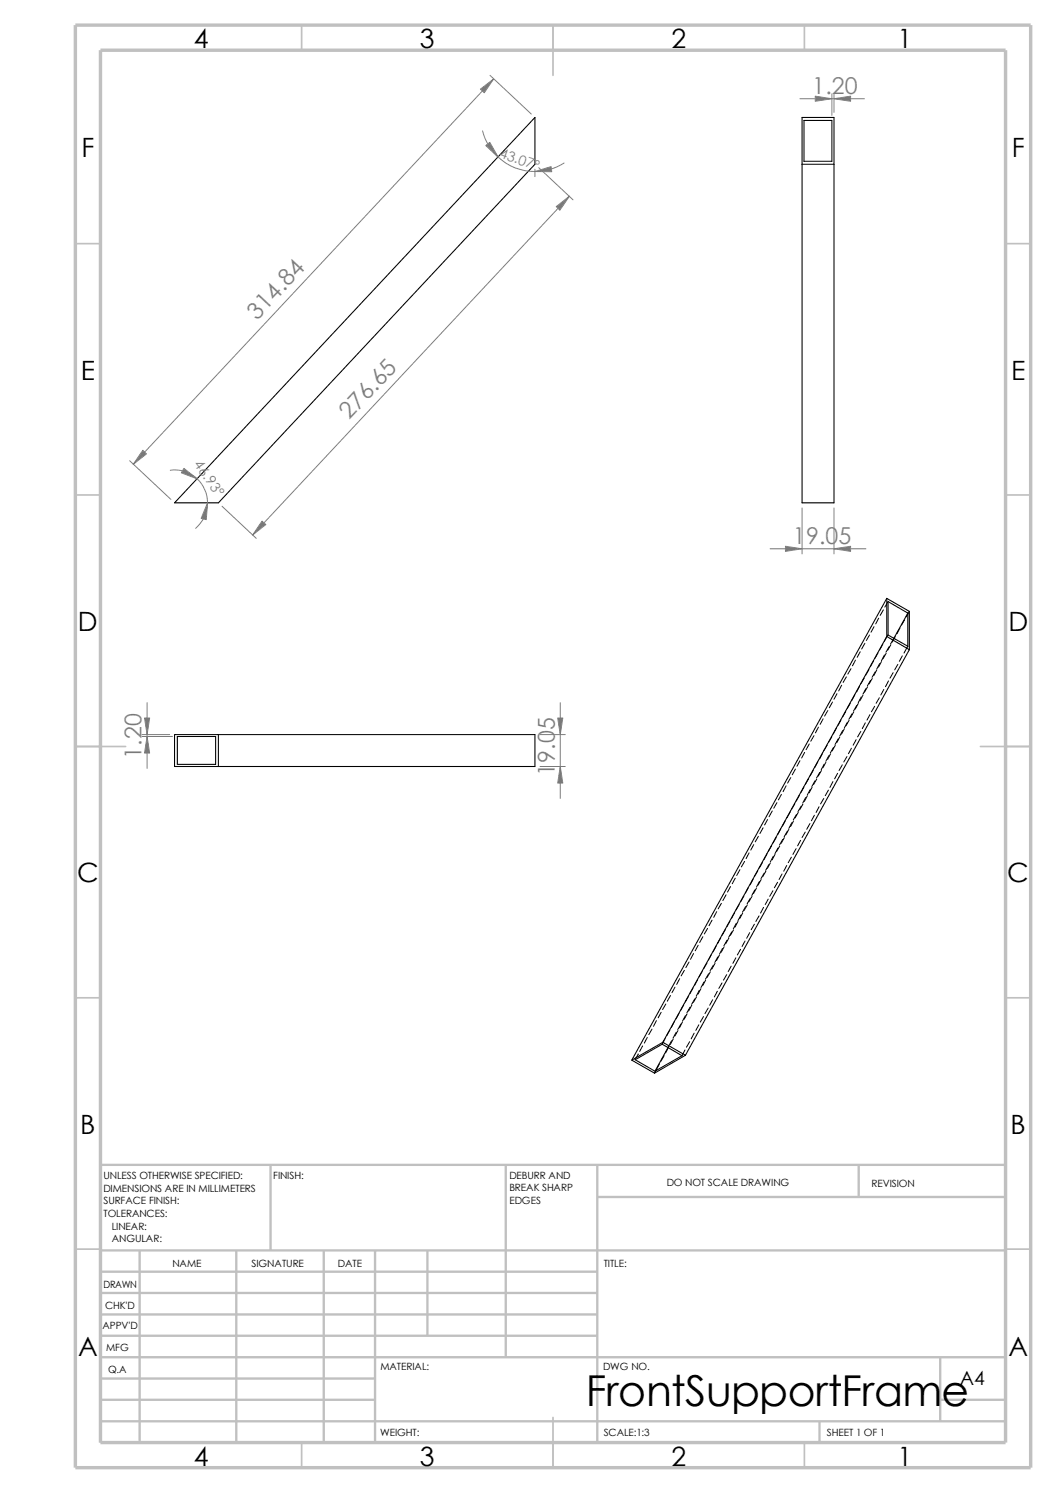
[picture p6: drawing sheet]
<svg xmlns="http://www.w3.org/2000/svg" width="210mm" height="297mm" viewBox="0 0 210 297" stroke-linecap="round" stroke-linejoin="round" font-family="sans-serif">
<g fill="none" stroke="#c0c0c0" stroke-width=".34">
<path d="M60 5v5M110 5v10M160 5v5M15 48.5h5M200 48.5h5M15 98.5h5M200 98.5h5M15 148.5h10M195 148.5h10M15 198.5h5M200 198.5h5M15 248.5h5"/>
<path d="M200 248.5h5M60 287v5M110 282v10M160 287v5"/>
</g>
<g fill="none" stroke="#c0c0c0" stroke-width=".47">
<path d="M53.8 231.7v17.1M100.6 231.7v38.3M118.8 231.7v55.3M118.8 238.1h81.2M170.8 231.7v6.4M200 231.7h-180v55.3M20 248.8h180M20 257.2h98.8M20 253h98.8M27.8 248.8v38.2M47 248.8v38.2M64.4 248.8v38.2"/>
<path d="M74.6 248.8v38.2M85 248.8v16.9M20 265.7h98.8M20 261.5h98.8M20 278.5h54.6M20 274.2h54.6M20 270h180M187 278.5h13M187 270v12.7M20 282.7h180M163 282.7v4.3"/>
</g>
<path d="M15 5h190v287h-190zM20 10h180v277h-180z" fill="none" stroke="#c0c0c0" stroke-width=".68" stroke-linecap="butt"/>
<g fill="none" stroke="#000" stroke-width=".21">
<path d="M106.4 23.4v9.3l-63 67.3h-8.7zM159.5 23.4h6.4v76.6h-6.4zM159.5 32.7h6.4M159.9 24h5.5v8.1h-5.5zM176.4 119v7.6M176.4 119l-50.8 91.9M176.4 119l4.4 2.6v7.6M176.6 119.7l4 2.3v6.6l-4-2.3zM176.4 126.6l-44.6 80.7M176.4 126.6l4.4 2.6M180.6 122l-2.8 5M180.8 129.2l-44.5 80.7"/>
<path d="M34.7 146.1h71.7v6.4h-71.7zM35.3 146.5h7.6v5.6h-7.6zM43.4 146.1v6.4M126.3 210.8l5.4-3.1 3.9 2.3-5.3 3.1zM131.8 207.3l-6.2 3.6M131.8 207.3l4.5 2.6M132.8 208.4l-2.5 4.7M136.3 209.9l-6.1 3.6-4.6-2.6"/>
</g>
<g fill="none" stroke="#000" stroke-width=".2">
<path d="M176.6 119.7l-.6 1.1M165.6 139.7l-.7 1.1M166.5 138l-.6 1.1M167.4 136.3l-.6 1.2M168.3 134.7l-.6 1.1M169.1 139.9l-.6 1.1M169.2 133l-.6 1.1M170 138.2l-.6 1.1M170.1 131.3l-.6 1.2M170.7 140l-.6 1.1M170.9 136.5l-.6 1.2M171.1 129.7l-.6 1.1"/>
<path d="M171.3 138.6l-.6 1.2M171.6 138.3l-.6 1.1M171.9 134.9l-.7 1.1M172 128l-.6 1.1M172.2 137l-.6 1.1M172.6 136.6l-.7 1.1M172.8 133.2l-.6 1.1M172.9 126.3l-.6 1.1M173.1 135.3l-.6 1.1M173.5 135l-.7 1.1M173.7 131.5l-.6 1.1M173.8 124.7l-.6 1.1"/>
<path d="M174.1 133.6l-.7 1.1M174.4 133.3l-.6 1.1M174.6 129.9l-.6 1.1M174.8 123l-.6 1.1M174.9 138.8l-.7 1.1M175 132l-.6 1.1M175.3 131.6l-.6 1.1M175.6 128.2l-.7 1.1M175.7 121.3l-.7 1.1M175.8 137.2l-.6 1.1M175.9 130.3l-.6 1.1M176.2 130l-.6 1.1"/>
<path d="M176.6 126.3l-.7 1.3M176.7 135.5l-.6 1.1M176.8 128.7l-.6 1.1M177.2 128.3l-.7 1.1M177.6 133.8l-.6 1.1M177.8 127l-.7 1.1M178.1 126.6l-.6 1.1M178.6 132.2l-.7 1.1M179 124.9l-.6 1.2M179.5 130.5l-.6 1.1M179.9 123.3l-.6 1.1M180.6 128.6l-.8 1.3"/>
<path d="M180.8 121.6l-.6 1.1M154.5 159.7l-.6 1.1M155.4 158l-.6 1.1M156.3 156.3l-.6 1.2M157.3 154.7l-.7 1.1M158.1 159.9l-.7 1.1M158.2 153l-.6 1.1M159 158.2l-.6 1.1M159.1 151.3l-.6 1.1M159.7 160l-.7 1.1M159.9 156.5l-.6 1.1M160 149.7l-.6 1.1"/>
<path d="M160.2 158.7l-.6 1.1M160.6 158.3l-.6 1.1M160.8 154.9l-.6 1.1M161 148l-.7 1.1M161.2 157l-.6 1.1M161.5 156.6l-.6 1.1M161.8 153.2l-.7 1.1M161.9 146.3l-.7 1.1M162.1 155.3l-.6 1.2M162.4 155l-.6 1.1M162.6 151.6l-.5 1.1M162.8 144.7l-.6 1.1"/>
<path d="M163 153.7l-.6 1.1M163.4 153.3l-.7 1.1M163.6 149.9l-.6 1.1M163.7 143l-.6 1.1M163.8 158.8l-.6 1.1M163.9 152l-.6 1.1M164.3 151.6l-.6 1.1M164.5 148.2l-.6 1.1M164.6 141.4l-.6 1.1M164.8 157.2l-.7 1.1M164.8 150.3l-.5 1.1M165.2 149.9l-.6 1.2"/>
<path d="M165.4 146.6l-.6 1.1M165.7 155.5l-.6 1.1M165.8 148.7l-.7 1.1M166.1 148.3l-.6 1.1M166.3 144.9l-.6 1.1M166.6 153.8l-.6 1.1M166.7 147l-.6 1.1M167 146.6l-.6 1.1M167.3 143.2l-.6 1.1M167.5 152.1l-.6 1.2M167.6 145.3l-.6 1.1M167.9 144.9l-.6 1.1"/>
<path d="M168.2 141.6l-.6 1.1M168.4 150.5l-.6 1.1M168.5 143.7l-.6 1.1M168.9 143.3l-.7 1.1M169.3 148.8l-.6 1.1M169.5 142l-.7 1.1M169.8 141.6l-.6 1.1M170.3 147.2l-.6 1.1M170.4 140.3l-.6 1.1M171.2 145.5l-.6 1.1M172.1 143.8l-.6 1.1M173 142.2l-.6 1.1"/>
<path d="M173.9 140.5l-.6 1.1M143.5 179.7l-.7 1.1M144.4 178l-.6 1.2M145.3 176.4l-.6 1.1M146.2 174.7l-.6 1.1M147 179.9l-.6 1.1M147.2 173l-.7 1.2M148 178.2l-.7 1.2M148.1 171.4l-.7 1.1M148.8 176.6l-.5 1.1M149 169.7l-.6 1.1M149.2 178.7l-.6 1.1"/>
<path d="M149.6 178.3l-.7 1.1M149.8 174.9l-.6 1.1M149.9 168l-.6 1.1M150.1 177l-.6 1.1M150.5 176.7l-.6 1.1M150.7 173.2l-.6 1.1M150.8 166.4l-.6 1.1M151 175.3l-.5 1.1M151.4 175l-.7 1.1M151.6 171.6l-.6 1.1M151.8 164.7l-.7 1.1M152 173.7l-.7 1.1"/>
<path d="M152.3 173.3l-.6 1.1M152.5 169.9l-.6 1.1M152.7 163l-.6 1.1M152.8 178.9l-.6 1.1M152.9 172l-.6 1.1M153.2 171.7l-.6 1.1M153.5 168.2l-.7 1.1M153.6 161.3l-.6 1.2M153.7 177.2l-.6 1.1M153.8 170.3l-.6 1.1M154.1 170l-.6 1.1M154.4 166.6l-.6 1.1"/>
<path d="M154.6 175.5l-.6 1.1M154.7 168.7l-.6 1.1M155.1 168.3l-.7 1.1M155.3 164.9l-.6 1.1M155.5 173.9l-.6 1.1M155.7 167l-.7 1.1M156 166.6l-.6 1.2M156.2 163.2l-.6 1.1M156.5 172.2l-.6 1.1M156.6 165.4l-.6 1.1M156.9 165l-.6 1.1M157.1 161.5l-.6 1.2"/>
<path d="M157.4 170.5l-.6 1.1M157.5 163.7l-.6 1.1M157.8 163.3l-.6 1.1M158.3 168.8l-.6 1.2M158.4 162l-.6 1.1M158.7 161.6l-.6 1.1M159.2 167.2l-.6 1.1M159.3 160.4l-.6 1.1M160.1 165.5l-.6 1.1M161.1 163.8l-.7 1.2M162 162.2l-.6 1.1M162.9 160.5l-.6 1.1"/>
<path d="M132.4 199.7l-.6 1.1M133.3 198l-.6 1.2M134.2 196.4l-.6 1.1M135.2 194.7l-.6 1.1M136 199.9l-.7 1.1M136.1 193l-.6 1.1M136.9 198.2l-.6 1.1M137 191.4l-.6 1.1M137.6 200l-.7 1.1M137.8 196.6l-.6 1.1M137.9 189.7l-.6 1.1M138.2 198.7l-.7 1.1"/>
<path d="M138.5 198.3l-.6 1.1M138.7 194.9l-.6 1.1M138.9 188l-.6 1.1M139.1 197l-.6 1.2M139.4 196.7l-.6 1.1M139.7 193.3l-.7 1.1M139.8 186.4l-.7 1.1M140 195.4l-.6 1.1M140.3 195l-.6 1.1M140.6 191.6l-.6 1.1M140.7 184.7l-.6 1.1M140.9 193.7l-.6 1.1"/>
<path d="M141.3 193.3l-.7 1.1M141.5 189.9l-.6 1.1M141.6 183l-.6 1.1M141.7 198.9l-.6 1.1M141.9 192l-.7 1.1M142.2 191.6l-.6 1.2M142.4 188.3l-.6 1.1M142.5 181.4l-.6 1.1M142.7 197.2l-.6 1.1M142.7 190.4l-.5 1.1M143.1 190l-.6 1.1M143.3 186.6l-.6 1.1"/>
<path d="M143.6 195.5l-.6 1.1M143.7 188.7l-.6 1.1M144 188.3l-.6 1.1M144.3 184.9l-.7 1.1M144.5 193.9l-.6 1.1M144.6 187l-.6 1.1M144.9 186.6l-.6 1.1M145.2 183.3l-.6 1.1M145.4 192.2l-.6 1.1M145.5 185.4l-.6 1.1M145.9 185l-.7 1.1M146.1 181.6l-.6 1.1"/>
<path d="M146.3 190.5l-.5 1.1M146.4 183.7l-.6 1.1M146.8 183.3l-.6 1.1M147.3 188.8l-.7 1.2M147.4 182l-.6 1.1M147.7 181.7l-.6 1.1M148.2 187.2l-.6 1.1M148.3 180.3l-.6 1.2M148.6 180l-.6 1.1M149.1 185.5l-.6 1.1M150 183.9l-.6 1.1M151 182.2l-.7 1.1"/>
<path d="M151.8 180.5l-.5 1.2M126.9 209.7l-.6 1.1M127.8 208.1l-.6 1.1M128.7 206.4l-.6 1.1M129.7 204.7l-.7 1.1M130.6 203l-.6 1.2M131.1 211.7l-.9 1.8M131.5 201.4l-.6 1.1M132.1 210l-.7 1.1M132.3 206.6l-.6 1.1M133 208.3l-.6 1.2M133.2 204.9l-.6 1.1"/>
<path d="M133.6 207.1l-.8 1.3M133.9 206.7l-.6 1.1M134.1 203.2l-.6 1.2M134.5 205.4l-.6 1.1M134.8 205l-.6 1.1M135 201.6l-.5 1.1M135.4 203.7l-.6 1.1M135.7 203.3l-.6 1.2M136.2 208.9l-.6 1.1M136.3 202.1l-.6 1.1M136.7 201.7l-.6 1.1M137.2 207.2l-.7 1.1"/>
<path d="M137.2 200.4l-.6 1.1M138 205.5l-.5 1.2M139 203.9l-.6 1.1M139.9 202.2l-.6 1.1M140.8 200.5l-.6 1.1"/>
</g>
<g fill="none" stroke="#808080" stroke-width=".2">
<path d="M97.5 15l8.2 7.7M98.2 15.7l-71.7 76.7M159.1 19.6h12.8M165.4 18.7v4.2M165.9 18.7v3.7M96 26a10.7 10.7 0 0 0 16.2 6.4M106.4 33.7v1.4M107.1 33.4l6.9 6.4M113.2 39l-63 67.4M25.8 91.7l8.2 7.7M33.9 93.6a6.6 6.6 0 0 1 6.8 3.8 6.6 6.6 0 0 1-1.8 7.7M44.2 100.7l6.8 6.4"/>
<path d="M153.2 109.2h19M159.5 101v9.2M165.9 101v9.2M29.3 139.8v13.1M111.4 139.8v19M28.2 146.1h5.5M28.2 146.5h6.1M107.4 146.1h5M107.4 152.5h5"/>
</g>
<g fill="#808080" stroke="#808080" stroke-width=".2">
<path d="M106.4 34.1l3.2-1 .1 1.1z"/>
<path d="M96.6 29l.8-.7 1.7 2.9z"/>
<path d="M110.6 41.1l2.6-2.1-1.9 2.8z"/>
<path d="M52.1 103.7l.8 .7-2.7 2z"/>
<path d="M28.4 89.6l.7 .7-2.6 2.1z"/>
<path d="M95.5 17.7l2.7-2-1.9 2.8z"/>
<path d="M41.3 100l-.3 3.4-1-.3z"/>
<path d="M36.6 93.2l2.6 2-3.1-1.1z"/>
<path d="M110.9 142.8h1l-.5 3.3z"/>
<path d="M111.4 152.5l.5 3.3h-1z"/>
<path d="M29.3 146.5l.5 3.3h-1.1z"/>
<path d="M28.7 142.8h1.1l-.5 3.3z"/>
<path d="M165.9 109.2l3.3-.5v1z"/>
<path d="M156.2 108.7l3.3 .5-3.3 .5z"/>
<path d="M162.1 19.1l3.3 .5-3.3 .6z"/>
<path d="M165.9 19.6l3.3-.5v1.1z"/>
</g>
<text font-size="8.5" x="116.5" y="279.7">FrontSupportFrame</text>
<g font-size="5.3">
<text x="38.5" y="9.6">4</text>
<text x="83.5" y="9.6">3</text>
<text x="133.5" y="9.6">2</text>
<text x="178.5" y="9.6">1</text>
<text x="16.2" y="31.3">F</text>
<text x="201.2" y="31.3">F</text>
<text x="16" y="75.6">E</text>
<text x="201.1" y="75.6">E</text>
<text x="15.5" y="125.6">D</text>
<text x="200.6" y="125.6">D</text>
<text x="15.3" y="175.6">C</text>
<text x="200.3" y="175.6">C</text>
<text x="16" y="225.6">B</text>
<text x="201" y="225.6">B</text>
<text x="15.5" y="269.8">A</text>
<text x="200.5" y="269.8">A</text>
<text x="38.5" y="291.6">4</text>
<text x="83.5" y="291.6">3</text>
<text x="133.5" y="291.6">2</text>
<text x="178.5" y="291.6">1</text>
</g>
<g font-size="4.6" fill="#808080">
<text x="161.6" y="18.7">1.20</text>
<text x="51.1" y="63.8" transform="rotate(-47 51.1 63.8)">314.84</text>
<text x="69.5" y="83.6" transform="rotate(-47 69.5 83.6)">276.65</text>
<text x="157.7" y="108.2">19.05</text>
<text x="28.2" y="150.9" transform="rotate(-90 28.2 150.9)">1.20</text>
<text x="110.3" y="154.4" transform="rotate(-90 110.3 154.4)">19.05</text>
</g>
<text font-size="3.9" x="190.9" y="275.5">A4</text>
<g font-size="2.8" fill="#808080">
<text x="99.2" y="31.2" transform="rotate(20 99.2 31.2)">43.07°</text>
<text x="38.5" y="92.4" transform="rotate(55 38.5 92.4)">46.93°</text>
</g>
<g font-size="2">
<text x="20.6" y="234.6">UNLESS OTHERWISE SPECIFIED:</text>
<text x="20.6" y="237.1">DIMENSIONS ARE IN MILLIMETERS</text>
<text x="20.6" y="239.6">SURFACE FINISH:</text>
<text x="54.4" y="234.6">FINISH:</text>
<text x="101.3" y="239.5">EDGES</text>
<text x="101.3" y="234.5">DEBURR AND</text>
<text x="101.3" y="237">BREAK SHARP</text>
<text x="132.6" y="236">DO NOT SCALE DRAWING</text>
<text x="173.3" y="236.2">REVISION</text>
<text x="20.6" y="242.1">TOLERANCES:</text>
<text x="22.2" y="244.6">LINEAR:</text>
<text x="22.2" y="247.1">ANGULAR:</text>
<text x="50" y="252">SIGNATURE</text>
<text x="67.2" y="252">DATE</text>
<text x="120.1" y="252">TITLE:</text>
<text x="20.6" y="256.2">DRAWN</text>
<text x="34.3" y="252.1">NAME</text>
<text x="20.9" y="260.4">CHK'D</text>
<text x="20.4" y="264.5">APPV'D</text>
<text x="21.1" y="268.8">MFG</text>
<text x="21.5" y="273.1">Q.A</text>
<text x="75.6" y="272.5">MATERIAL:</text>
<text x="119.9" y="272.5">DWG NO.</text>
<text x="75.6" y="285.6">WEIGHT:</text>
<text x="120.1" y="285.6">SCALE:1:3</text>
<text x="164.5" y="285.6">SHEET 1 OF 1</text>
</g>
</svg>
